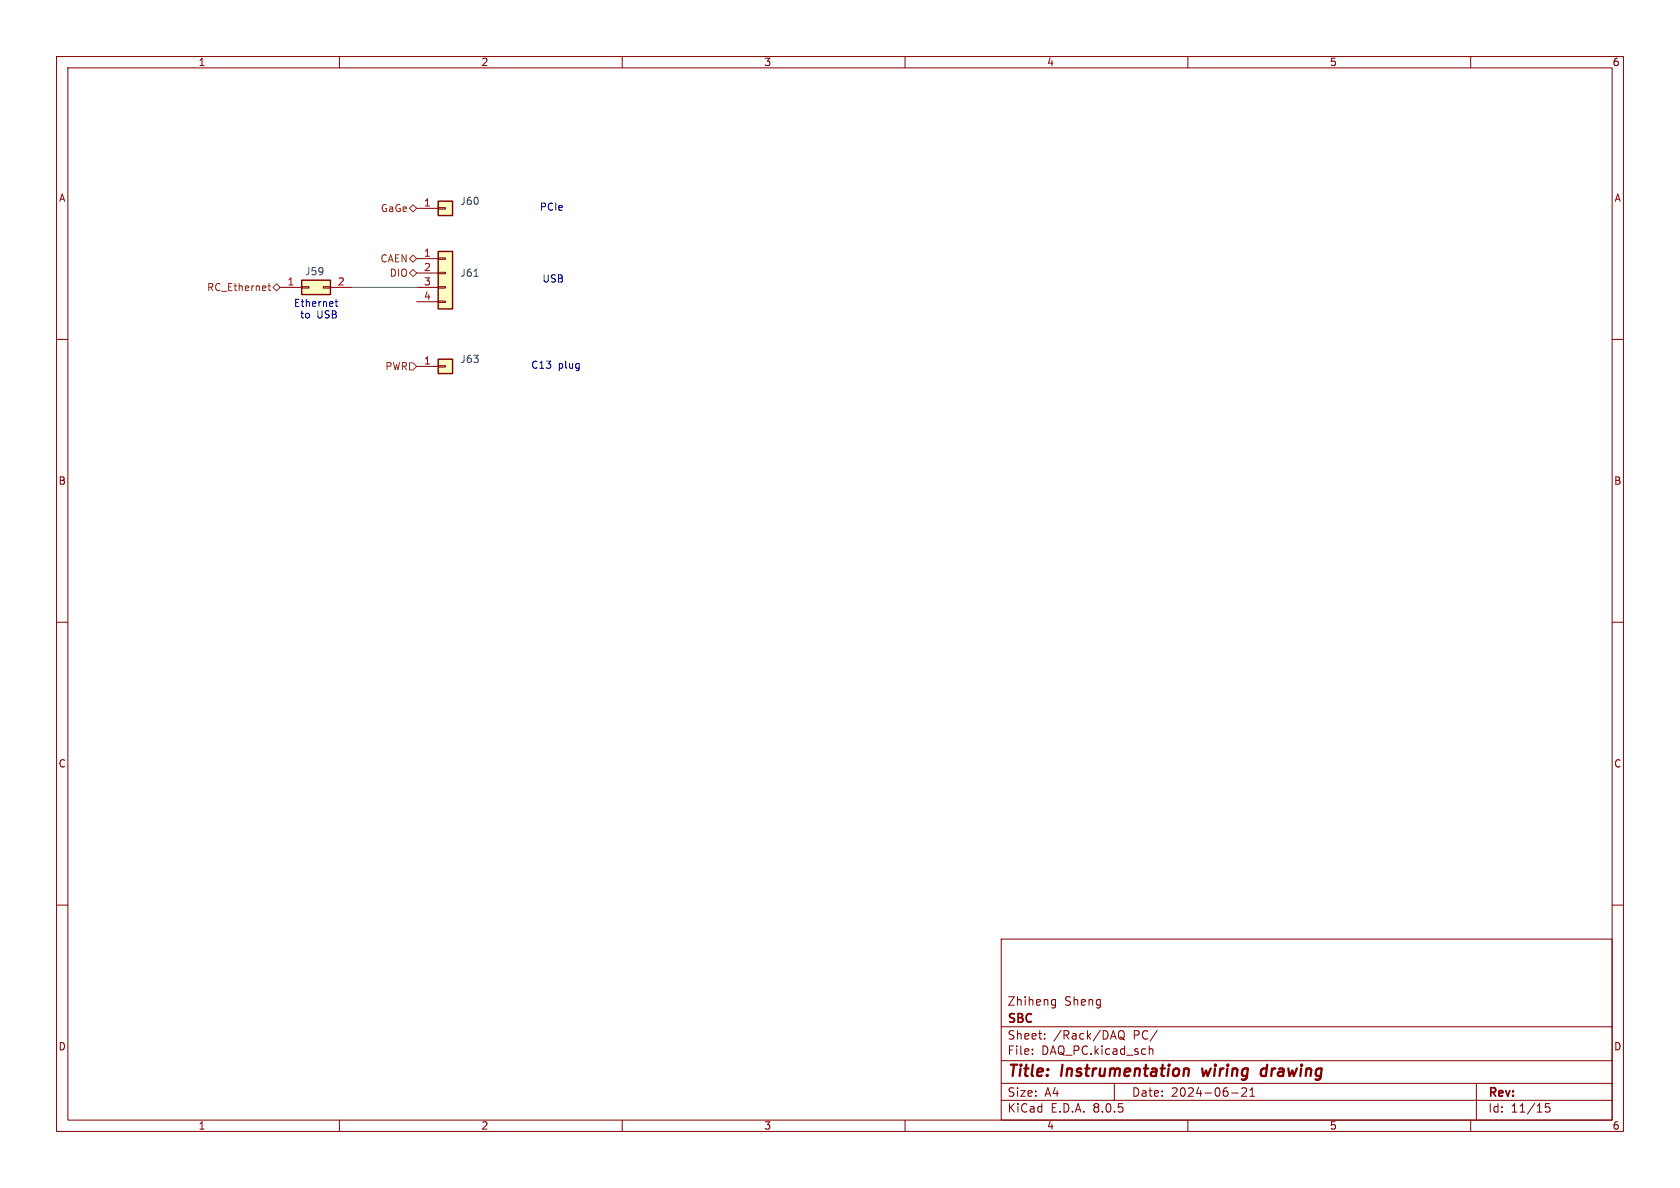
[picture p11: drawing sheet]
<svg xmlns="http://www.w3.org/2000/svg" width="297mm" height="210mm" viewBox="0 0 297 210" stroke-linecap="round" stroke-linejoin="round" font-family="sans-serif">
<g fill="none" stroke="#840000" stroke-width=".18">
<path d="M10 10h277v190h-277zM12 12h273v186h-273zM60 10v2M110 10v2M160 10v2M210 10v2M260 10v2M10 60h2M285 60h2M10 110h2M285 110h2M10 160h2"/>
<path d="M285 160h2M177 166h108v32h-108zM186 177.6h.6M186 176.8h.6M186.6 176.7v1.2l-.1 .2-.4 .1M60 198v2M110 198v2M160 198v2M177 194.5h108M177 191.5h108M177 187.5h108M177 181.5h108"/>
<path d="M182.5 186.3v.1M182.5 185.5v.1M184.7 183.6v.1M184.7 182.8v.1M197 191.5v3M197.8 182.4a.5 .5 0 0 1 .6-.2 .5 .5 0 0 1 .3 .5v.5a.5 .5 0 0 1-.5 .5 .5 .5 0 0 1-.5-.5zM198 183.3l.3 .1 .5 .4M203.2 184.9v1.5M203.2 185.5l.2-.1 .3 .1 .1 .9M210 198v2M217.7 193.2h1.2M220.3 192.4v.5l-.8 .9h.9"/>
<path d="M221 193.8h.8M221 192.7l.4-.4v1.5M260 198v2M261 191.5v6.5M274 195.1h-.8v.7l.2-.1h.5l.1 .3v.5l-.3 .1-.5-.1"/>
</g>
<path d="M209.7 188.9l.4 .1 .1 .2-.1 1M212.5 188.9l.2 1.3 .5-.9M223.9 189a.66 .66 0 0 0-1 .3v.5l.1 .3 .2 .1 .6-.1M224 188.2l-.2 2" fill="none" stroke="#840000" stroke-width=".4"/>
<path d="M53.3 49.5h5.1v2.6h-5.1z" fill="#ffffc2"/>
<path d="M49.5 50.8h3.8M53.3 50.7h1.3v.2h-1.3zM57.1 50.7h1.3v.2h-1.3zM58.4 50.8h3.8" fill="none" stroke="#840000" stroke-width=".18"/>
<path d="M53.3 49.5h5.1v2.6h-5.1z" fill="none" stroke="#840000" stroke-width=".25"/>
<path d="M77.5 63.5h2.5v2.5h-2.5z" fill="#ffffc2"/>
<path d="M73.7 64.8h3.8M77.5 64.6h1.2v.3h-1.2z" fill="none" stroke="#840000" stroke-width=".18"/>
<path d="M77.5 63.5h2.5v2.5h-2.5z" fill="none" stroke="#840000" stroke-width=".25"/>
<path d="M77.5 35.6h2.5v2.5h-2.5z" fill="#ffffc2"/>
<path d="M73.7 36.8h3.8M77.5 36.7h1.2v.3h-1.2z" fill="none" stroke="#840000" stroke-width=".18"/>
<path d="M77.5 35.6h2.5v2.5h-2.5z" fill="none" stroke="#840000" stroke-width=".25"/>
<path d="M77.5 44.5h2.5v10.1h-2.5z" fill="#ffffc2"/>
<path d="M73.7 45.7h3.8M73.7 48.3h3.8M73.7 50.8h3.8M73.7 53.3h3.8M77.5 53.2h1.2v.3h-1.2zM77.5 50.7h1.2v.2h-1.2zM77.5 48.1h1.2v.3h-1.2zM77.5 45.6h1.2v.2h-1.2z" fill="none" stroke="#840000" stroke-width=".18"/>
<path d="M77.5 44.5h2.5v10.1h-2.5z" fill="none" stroke="#840000" stroke-width=".25"/>
<path d="M83.8 48.8h.7" fill="none" stroke="#006464" stroke-width=".18"/>
<path d="M72.4 36.8l.6-.6 .7 .6-.7 .7zM47.4 50.5h.4M47.5 50.1v1.1l.3 .2M48.3 50.8l.6-.6 .6 .6-.6 .6zM72.4 45.7l.6-.6 .7 .6-.7 .7zM72.4 48.3l.6-.7 .7 .7-.7 .6zM72.4 64.1h.6l.7 .7-.7 .6h-.6z" fill="none" stroke="#725600" stroke-width=".18"/>
<path d="M59.2 53.3h.5M59.4 52.9v1.1l.3 .2" fill="none" stroke="#0000c2" stroke-width=".18"/>
<path d="M62.2 50.8h11.5" fill="none" stroke="#009600" stroke-width=".18"/>
<g font-size="2.8" fill="#840000">
<text x="178" y="190.9">Title:</text>
<text x="187.7" y="190.9">Instrumentation</text>
<text x="213.4" y="190.9">wiring</text>
<text x="224.6" y="190.9">drawing</text>
</g>
<g font-size="2.1" fill="#840000">
<text x="178" y="178">Zhiheng</text>
<text x="188.2" y="178">Sheng</text>
<text x="178" y="184">Sheet:</text>
<text x="178" y="181.2">SBC</text>
<text x="186.2" y="184">/Rack/DAQ</text>
<text x="200.4" y="184">PC/</text>
<text x="178" y="186.7">File:</text>
<text x="184.1" y="186.7">DAQ_PC.kicad_sch</text>
<text x="178" y="196.9">KiCad</text>
<text x="178" y="194.1">Size:</text>
<text x="184.7" y="194.1">A4</text>
<text x="185.7" y="196.9">E.D.A.</text>
<text x="193.3" y="196.9">8.0.5</text>
<text x="200" y="194.1">Date:</text>
<text x="207" y="194.1">2024-06-21</text>
<text x="263" y="194.3">Rev:</text>
<text x="263" y="196.9">Id:</text>
<text x="267.1" y="196.9">11/15</text>
</g>
<g font-size="1.8" fill="#840000">
<text x="35" y="11.9">1</text>
<text x="85" y="11.9">2</text>
<text x="135" y="11.9">3</text>
<text x="185" y="11.9">4</text>
<text x="235" y="11.9">5</text>
<text x="285" y="11.9">6</text>
<text x="10.3" y="35.9">A</text>
<text x="285.3" y="35.9">A</text>
<text x="10.3" y="85.9">B</text>
<text x="285.3" y="85.9">B</text>
<text x="10.3" y="135.9">C</text>
<text x="285.3" y="135.9">C</text>
<text x="10.3" y="185.9">D</text>
<text x="285.3" y="185.9">D</text>
<text x="35" y="199.9">1</text>
<text x="85" y="199.9">2</text>
<text x="135" y="199.9">3</text>
<text x="185" y="199.9">4</text>
<text x="235" y="199.9">5</text>
<text x="285" y="199.9">6</text>
</g>
<g font-size="1.8" fill="#725600">
<text x="67.2" y="37.7">GaGe</text>
<text x="67.2" y="46.6">CAEN</text>
<text x="36.5" y="51.7">RC_Ethernet</text>
<text x="68.8" y="49.1">DIO</text>
<text x="68" y="65.6">PWR</text>
</g>
<g font-size="1.8" fill="#a90000">
<text x="74.9" y="36.6">1</text>
<text x="74.9" y="45.5">1</text>
<text x="50.7" y="50.5">1</text>
<text x="59.6" y="50.5">2</text>
<text x="74.9" y="48">2</text>
<text x="74.9" y="50.5">3</text>
<text x="74.9" y="53.1">4</text>
<text x="74.9" y="64.5">1</text>
</g>
<g font-size="1.8" fill="#006464">
<text x="81.3" y="36.4">J60</text>
<text x="53.8" y="48.9">J59</text>
<text x="81.3" y="49.1">J61</text>
<text x="81.3" y="64.4">J63</text>
</g>
<g font-size="1.8" fill="#0000c2">
<text x="95.3" y="37.4">PCIe</text>
<text x="95.8" y="50.1">USB</text>
<text x="51.9" y="54.5">Ethernet</text>
<text x="53" y="56.5">to</text>
<text x="56" y="56.5">USB</text>
<text x="93.8" y="65.4">C13</text>
<text x="98.7" y="65.4">plug</text>
</g>
</svg>
